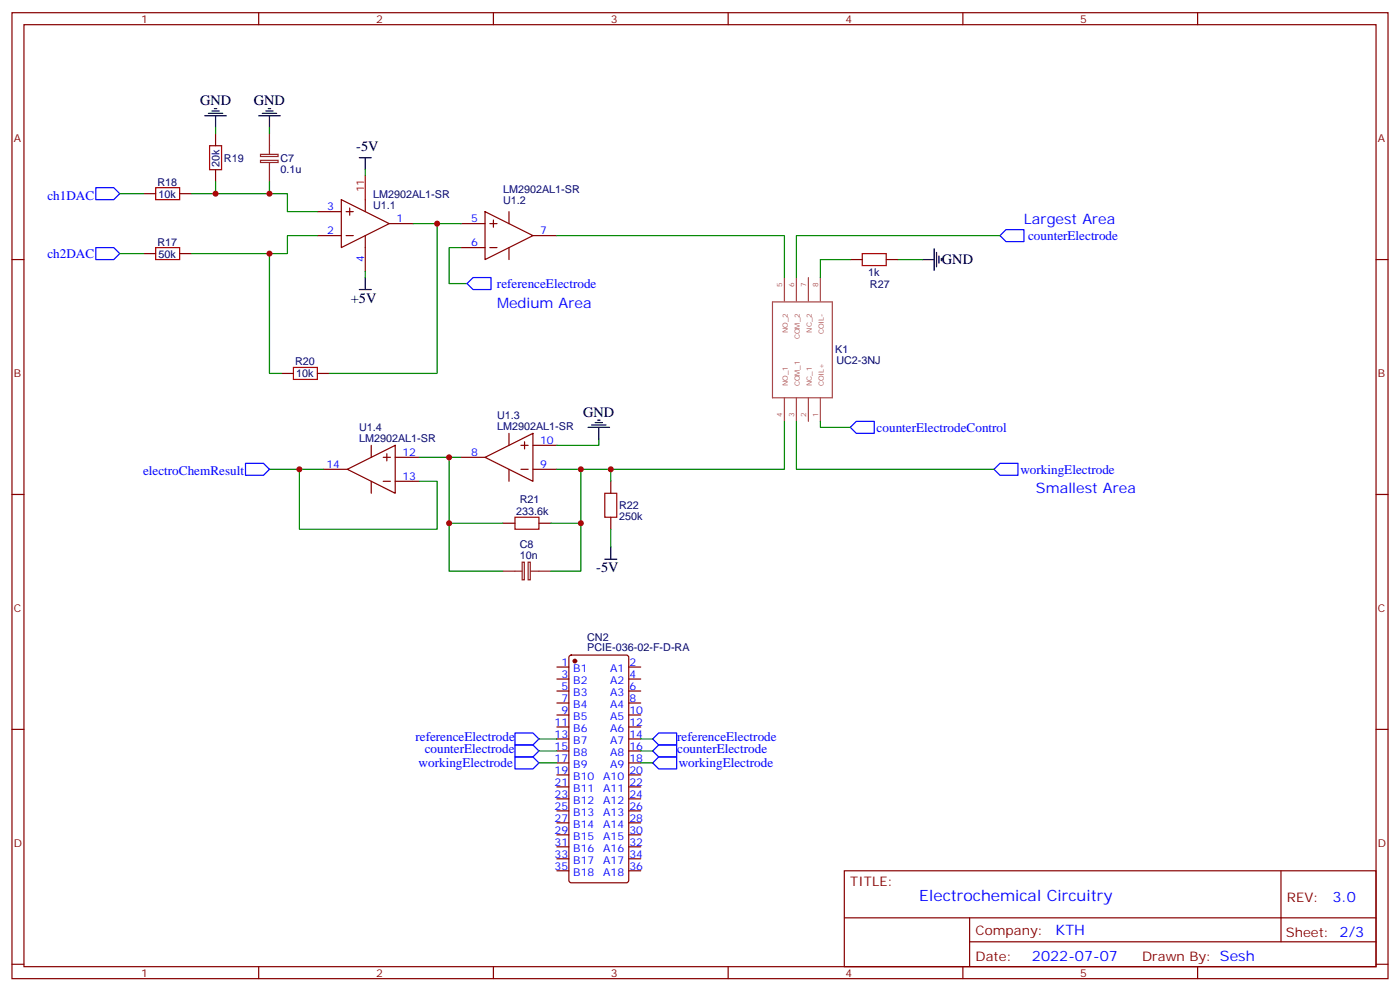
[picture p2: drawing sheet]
<svg xmlns="http://www.w3.org/2000/svg" width="412mm" height="292mm" viewBox="0 0 412 292" stroke-linecap="round" stroke-linejoin="round" font-family="sans-serif">
<g fill="none" stroke="#870000" stroke-width=".35">
<path d="M3.5 3.7h405.4v284.4h-405.4zM7.1 7.3h398.2v277.3h-398.2zM76.2 3.7v3.6M145.3 3.7v3.6M214.5 3.7v3.6M283.6 3.7v3.6M352.8 3.7v3.6M63.5 39.4v3.5M42.3 57h3.6M52.9 57h3.5M63.5 50v3.5M100.5 58.8l14.2 7-14.2 7.1z"/>
<path d="M107.6 58.8v3.5M3.5 76.4h3.6M42.3 74.6h3.6M52.9 74.6h3.5M93.5 62.3h7M93.5 69.4h7M102 62.3h2.1M102 69.4h2.1M103 61.2v2.2M107.6 69.4v10.5M114.7 65.8h7M135.8 65.8h7.1"/>
<path d="M135.8 72.9h7.1M142.9 62.3l14.1 7.1-14.1 7zM144.3 65.8h2.1M144.3 72.9h2.1M145.3 64.8v2.1M149.9 62.3v3.5M149.9 72.9v3.5M157 69.4h7M250.5 76.4h3.5M261.1 76.4h3.5M405.3 76.4h3.6M82.9 109.9h3.5"/>
<path d="M93.5 109.9h3.5M95.2 138.1h7.1M102.3 138.1l14.1-7v14.1zM109.4 131.1v3.5M112.9 134.6h2.1M113.9 133.6v2.1M116.4 134.6h7.1M135.8 134.6h7.1M142.9 134.6l14.1-7v14.1zM149.9 127.6v3.5M149.9 138.1v3.6M153.5 138.1h2.1"/>
<path d="M153.5 131.1h2.1M154.5 130v2.2M157 138.1h7M157 131.1h7M3.5 145.6h3.6M109.4 141.7v3.5M112.9 141.7h2.1M116.4 141.7h7.1M148.2 154h3.5M158.7 154h3.6M179.9 141.7v3.5M179.9 152.3v3.5"/>
<path d="M405.3 145.6h3.6M164 196.4h3.6M164 199.9h3.6M167.8 193l.5-.2h16.2l.7 .5v65.9l-.5 .6-16.4 .1-.7-.5v-65.9zM185.2 196.4h3.5M185.2 199.9h3.5M3.5 214.7h3.6M164 203.4h3.6M164 206.9h3.6M164 210.5h3.6M164 214h3.6M164 217.5h3.6"/>
<path d="M185.2 203.4h3.5M185.2 206.9h3.5M185.2 210.5h3.5M185.2 214h3.5M185.2 217.5h3.5M405.3 214.7h3.6M164 238.7h3.6M164 235.2h3.6M164 221.1h3.6M164 231.6h3.6M164 224.6h3.6M164 228.1h3.6"/>
<path d="M185.2 238.7h3.5M185.2 235.2h3.5M185.2 221.1h3.5M185.2 231.6h3.5M185.2 224.6h3.5M185.2 228.1h3.5M164 256.3h3.6M164 252.8h3.6M164 249.3h3.6M164 245.7h3.6M164 242.2h3.6M185.2 256.3h3.5"/>
<path d="M185.2 252.8h3.5M185.2 249.3h3.5M185.2 245.7h3.5M185.2 242.2h3.5M248.7 256.3h156.6v28.3h-156.6zM377.3 256.4v20.8M248.7 270.2h156.5M285.6 277.2h119.6M285.6 270.2v14.1M3.5 283.8h3.6M76.2 284.6v3.5M145.3 284.6v3.5"/>
<path d="M214.5 284.6v3.5M283.6 284.6v3.5M352.8 284.6v3.5M405.3 283.8h3.6"/>
</g>
<path d="M107.6 51.7v7.1" fill="none" stroke="#f00" stroke-width=".35"/>
<path d="M45.9 55.2h7v3.6h-7zM61.7 42.9h3.6v7.1h-3.6zM45.9 72.9h7v3.5h-7zM254 74.6h7.1v3.6h-7.1zM86.4 108.2h7.1v3.5h-7.1zM151.7 152.3h7v3.5h-7zM178.2 145.2h3.5v7.1h-3.5z" fill="none" stroke="#a10000" stroke-width=".35"/>
<path d="M79.4 39.4v6M76.7 45.4h5.2v.7h-5.2zM76.7 47.2h5.2v.6h-5.2zM79.4 47.8v5.7M148.2 168.1h5.6M153.8 165.5h.6v5.2h-.6zM155.6 165.5h.6v5.2h-.6zM156.3 168.1h6" fill="none" stroke="#8c2424" stroke-width=".35"/>
<g fill="none" stroke="#008700" stroke-width=".35">
<path d="M63.5 37.6v1.8M79.4 37.6v1.8M35.3 57h7M56.4 57h28.3v5.3h8.8M63.5 53.5v3.5M79.4 53.5v3.5M107.6 50v1.7M35.3 74.6h7M79.4 74.6v35.3h3.5M93.5 69.4h-8.8v5.2h-28.3M107.6 79.9v1.8M121.7 65.8h14.1"/>
<path d="M128.8 65.8v44.1h-31.8M135.8 72.9h-3.5v10.6h5.3M164 69.4h67.1v12.3M250.5 76.4h-8.8v5.3M264.6 76.4h7M294.6 69.4h-60v12.3M79.4 138.1h8.8M95.2 138.1h-7v17.7h40.6v-14.1h-5.3M123.5 134.6h12.3M132.3 134.6v33.5h15.9M164 138.1h7.1v15.9h-8.8M176.4 129.3v1.8h-12.4"/>
<path d="M179.9 138.1v3.6M231.1 124v14.1h-60M234.6 124v14.1h58.2M241.7 124v1.8h8.8M132.3 154h15.9M171.1 154v14.1h-8.8M179.9 155.8v5.3M158.7 217.5h5.3M188.7 217.5h3.6M158.7 221.1h5.3M158.7 224.6h5.3M188.7 221.1h3.6"/>
<path d="M188.7 224.6h3.6"/>
</g>
<g fill="none" stroke="#000" stroke-width=".35">
<path d="M60.3 34.1h6.4M61.4 33.4h4.2M62.4 32.7h2.2M63.1 32h.8M63.5 34.1v3.5M76.2 34.1h6.3M77.3 33.4h4.2M78.3 32.7h2.1M79 32h.7M79.4 34.1v3.5M105.8 46.4h3.6M107.6 46.4v3.6"/>
<path d="M271.6 76.4h3.6M275.2 73.2v6.4M275.9 74.3v4.2M276.6 75.4v2.1M277.3 76.1v.7M105.8 85.2h3.6M107.6 81.7v3.5M173.2 125.8h6.4M174.3 125.1h4.2M175.3 124.4h2.1M176 123.7h.7M176.4 125.8v3.5"/>
<path d="M178.2 164.6h3.5M179.9 161.1v3.5"/>
</g>
<g fill="none" stroke="#00f" stroke-width=".35">
<path d="M28.2 55.2h5.3l1.8 1.8-1.8 1.8h-5.3zM28.2 72.9h5.3l1.8 1.7-1.8 1.8h-5.3zM294.6 69.4l1.7-1.8h5.3v3.5h-5.3zM137.6 83.5l1.7-1.8h5.3v3.5h-5.3zM72.3 136.4h5.3l1.8 1.7-1.8 1.8h-5.3zM252.2 124h5.3v3.6h-5.3l-1.7-1.8zM294.6 136.4h5.3v3.5h-5.3l-1.8-1.8zM151.7 215.8h5.3l1.7 1.7-1.7 1.8h-5.3zM151.7 219.3h5.3l1.7 1.8-1.7 1.7h-5.3zM192.3 217.5l1.7-1.7h5.3v3.5h-5.3zM151.7 222.8h5.3l1.7 1.8-1.7 1.7h-5.3zM192.3 221.1l1.7-1.8h5.3v3.5h-5.3z"/>
<path d="M192.3 224.6l1.7-1.8h5.3v3.5h-5.3z"/>
</g>
<path d="M227.5 88.9h17.7v28.2h-17.7zM231.1 81.7v6.9M234.6 81.7v6.9M238.1 81.7v6.9M241.7 81.7v6.9M231.1 117.1v6.9M234.6 117.1v6.9M238.1 117.1v6.9M241.7 117.1v6.9" fill="none" stroke="#a64a4a" stroke-width=".35"/>
<circle cx="169.3" cy="194.6" r=".53" fill="#870000" stroke="#870000" stroke-width=".35"/>
<g fill="#c00">
<circle cx="79.4" cy="57" r=".88"/>
<circle cx="63.5" cy="57" r=".88"/>
<circle cx="79.4" cy="74.6" r=".88"/>
<circle cx="88.2" cy="138.1" r=".88"/>
<circle cx="132.3" cy="134.6" r=".88"/>
<circle cx="132.3" cy="154" r=".88"/>
<circle cx="171.1" cy="154" r=".88"/>
<circle cx="128.8" cy="65.8" r=".88"/>
<circle cx="171.1" cy="138.1" r=".88"/>
<circle cx="179.9" cy="138.1" r=".88"/>
</g>
<text font-size="4.6" fill="#00f" x="270.8" y="265.4">Electrochemical Circuitry</text>
<g font-size="4.2">
<text x="58.9" y="30.9">GND</text>
<text x="74.8" y="30.9">GND</text>
<text x="105" y="44.3">-5V</text>
<text x="277.5" y="77.9">GND</text>
<text x="103.3" y="89.1">+5V</text>
<text x="171.8" y="122.6">GND</text>
<text x="175.7" y="168.5">-5V</text>
</g>
<g font-size="4.2" fill="#00f">
<text x="301.6" y="65.8">Largest Area</text>
<text x="146.4" y="90.5">Medium Area</text>
<text x="305.2" y="145.2">Smallest Area</text>
<text x="392.5" y="265.6">3.0</text>
<text x="310.9" y="275.2">KTH</text>
<text x="304" y="283">2022-07-07</text>
</g>
<g font-size="3.9" fill="#00f">
<text x="14" y="58.8">ch1DAC</text>
<text x="302.8" y="70.6">counterElectrode</text>
<text x="14" y="75.9">ch2DAC</text>
<text x="146.4" y="84.7">referenceElectrode</text>
<text x="258.2" y="127.2">counterElectrodeControl</text>
<text x="42.1" y="139.9">electroChemResult</text>
<text x="300.6" y="139.4">workingElectrode</text>
<text x="122.4" y="218.1">referenceElectrode</text>
<text x="125.1" y="221.6">counterElectrode</text>
<text x="199.5" y="221.6">counterElectrode</text>
<text x="199.5" y="218.1">referenceElectrode</text>
<text x="123.3" y="225.8">workingElectrode</text>
<text x="200" y="225.8">workingElectrode</text>
</g>
<g font-size="3.9" fill="#800">
<text x="250.5" y="260.9">TITLE:</text>
<text x="379.1" y="265.6">REV:</text>
<text x="287.4" y="275.1">Company:</text>
<text x="378.7" y="275.7">Sheet: 2/3</text>
<text x="287.4" y="282.8">Date:</text>
<text x="336.4" y="282.9">Drawn By: Sesh</text>
</g>
<g font-size="3.2" fill="#800">
<text x="41.6" y="6.7">1</text>
<text x="110.8" y="6.7">2</text>
<text x="179.9" y="6.7">3</text>
<text x="249.1" y="6.7">4</text>
<text x="318.2" y="6.7">5</text>
<text x="4.1" y="41.8">A</text>
<text x="405.9" y="41.8">A</text>
<text x="4.1" y="111">B</text>
<text x="405.9" y="111">B</text>
<text x="4.1" y="180.1">C</text>
<text x="405.9" y="180.1">C</text>
<text x="4.1" y="249.3">D</text>
<text x="405.9" y="249.3">D</text>
<text x="41.6" y="287.5">1</text>
<text x="110.8" y="287.5">2</text>
<text x="179.9" y="287.5">3</text>
<text x="249.1" y="287.5">4</text>
<text x="318.2" y="287.5">5</text>
</g>
<g font-size="3.2" fill="#000080">
<text x="66" y="47.6">R19</text>
<text x="82.6" y="47.6">C7</text>
<text x="64.7" y="49.1" transform="rotate(-90 64.7 49.1)">20k</text>
<text x="82.6" y="50.8">0.1u</text>
<text x="46.4" y="54.7">R18</text>
<text x="46.7" y="58.2">10k</text>
<text x="109.9" y="58.1">LM2902AL1-SR</text>
<text x="148.2" y="56.7">LM2902AL1-SR</text>
<text x="148.2" y="59.9">U1.2</text>
<text x="109.9" y="61.5">U1.1</text>
<text x="46.4" y="72.3">R17</text>
<text x="46.7" y="75.8">50k</text>
<text x="255.8" y="81.1">1k</text>
<text x="256.3" y="84.6">R27</text>
<text x="86.9" y="107.6">R20</text>
<text x="246" y="104">K1</text>
<text x="246.4" y="107.2">UC2-3NJ</text>
<text x="87.3" y="111.1">10k</text>
<text x="146.5" y="123.3">U1.3</text>
<text x="105.8" y="130">LM2902AL1-SR</text>
<text x="105.8" y="126.8">U1.4</text>
<text x="146.5" y="126.5">LM2902AL1-SR</text>
<text x="153.1" y="148">R21</text>
<text x="182.4" y="149.9">R22</text>
<text x="152" y="151.6">233.6k</text>
<text x="182.4" y="153.1">250k</text>
<text x="153.1" y="161.3">C8</text>
<text x="153.1" y="164.4">10n</text>
<text x="173" y="191.8">PCIE-036-02-F-D-RA</text>
<text x="173" y="188.8">CN2</text>
</g>
<text font-size="3.2" fill="#f00" x="107.2" y="56.7" transform="rotate(-90 107.2 56.7)">11</text>
<g font-size="3.2" fill="#00f">
<text x="96.4" y="61.9">3</text>
<text x="116.8" y="65.5">1</text>
<text x="138.7" y="65.5">5</text>
<text x="96.4" y="69">2</text>
<text x="159.1" y="69">7</text>
<text x="107.2" y="77" transform="rotate(-90 107.2 77)">4</text>
<text x="138.7" y="72.5">6</text>
<text x="159.1" y="130.7">10</text>
<text x="96.2" y="137.8">14</text>
<text x="118.5" y="134.3">12</text>
<text x="138.7" y="134.3">8</text>
<text x="159.1" y="137.8">9</text>
<text x="118.5" y="141.3">13</text>
<text x="165.4" y="196">1</text>
<text x="168.9" y="197.8">B1</text>
<text x="179.7" y="197.8">A1</text>
<text x="185.4" y="196">2</text>
<text x="165.4" y="199.5">3</text>
<text x="165.4" y="203.1">5</text>
<text x="168.9" y="201.3">B2</text>
<text x="179.7" y="201.3">A2</text>
<text x="185.4" y="203.1">6</text>
<text x="185.4" y="199.5">4</text>
<text x="165.4" y="206.6">7</text>
<text x="168.9" y="204.8">B3</text>
<text x="168.9" y="208.4">B4</text>
<text x="179.7" y="208.4">A4</text>
<text x="179.7" y="204.8">A3</text>
<text x="185.4" y="206.6">8</text>
<text x="163.4" y="213.6">11</text>
<text x="165.4" y="210.1">9</text>
<text x="168.9" y="211.9">B5</text>
<text x="168.9" y="215.4">B6</text>
<text x="179.7" y="215.4">A6</text>
<text x="179.7" y="211.9">A5</text>
<text x="185.4" y="213.6">12</text>
<text x="185.4" y="210.1">10</text>
<text x="163.4" y="217.2">13</text>
<text x="163.4" y="220.7">15</text>
<text x="168.9" y="218.9">B7</text>
<text x="179.7" y="218.9">A7</text>
<text x="185.4" y="220.7">16</text>
<text x="185.4" y="217.2">14</text>
<text x="163.4" y="224.2">17</text>
<text x="163.4" y="227.8">19</text>
<text x="168.9" y="222.5">B8</text>
<text x="168.9" y="226">B9</text>
<text x="179.7" y="226">A9</text>
<text x="179.7" y="222.5">A8</text>
<text x="185.4" y="227.8">20</text>
<text x="185.4" y="224.2">18</text>
<text x="163.4" y="231.3">21</text>
<text x="168.9" y="229.5">B10</text>
<text x="168.9" y="233">B11</text>
<text x="177.7" y="233">A11</text>
<text x="177.7" y="229.5">A10</text>
<text x="185.4" y="231.3">22</text>
<text x="163.4" y="234.8">23</text>
<text x="163.4" y="238.3">25</text>
<text x="168.9" y="236.6">B12</text>
<text x="177.7" y="236.6">A12</text>
<text x="185.4" y="238.3">26</text>
<text x="185.4" y="234.8">24</text>
<text x="163.4" y="241.9">27</text>
<text x="163.4" y="245.4">29</text>
<text x="168.9" y="240.1">B13</text>
<text x="168.9" y="243.6">B14</text>
<text x="177.7" y="243.6">A14</text>
<text x="177.7" y="240.1">A13</text>
<text x="185.4" y="245.4">30</text>
<text x="185.4" y="241.9">28</text>
<text x="163.4" y="248.9">31</text>
<text x="168.9" y="247.2">B15</text>
<text x="168.9" y="250.7">B16</text>
<text x="177.7" y="250.7">A16</text>
<text x="177.7" y="247.2">A15</text>
<text x="185.4" y="248.9">32</text>
<text x="163.4" y="252.4">33</text>
<text x="163.4" y="256">35</text>
<text x="168.9" y="254.2">B17</text>
<text x="168.9" y="257.7">B18</text>
<text x="177.7" y="257.7">A18</text>
<text x="177.7" y="254.2">A17</text>
<text x="185.4" y="256">36</text>
<text x="185.4" y="252.4">34</text>
</g>
<g font-size="2.1" fill="#a54b4b">
<text x="230.4" y="84.6" transform="rotate(-90 230.4 84.6)">5</text>
<text x="233.9" y="84.6" transform="rotate(-90 233.9 84.6)">6</text>
<text x="237.4" y="84.6" transform="rotate(-90 237.4 84.6)">7</text>
<text x="241" y="84.6" transform="rotate(-90 241 84.6)">8</text>
<text x="232.1" y="98.2" transform="rotate(-90 232.1 98.2)">NO_2</text>
<text x="235.6" y="99.8" transform="rotate(-90 235.6 99.8)">COM_2</text>
<text x="239.2" y="98" transform="rotate(-90 239.2 98)">NC_2</text>
<text x="242.7" y="98.4" transform="rotate(-90 242.7 98.4)">COIL-</text>
<text x="232.1" y="113.7" transform="rotate(-90 232.1 113.7)">NO_1</text>
<text x="235.6" y="113.7" transform="rotate(-90 235.6 113.7)">COM_1</text>
<text x="239.2" y="113.7" transform="rotate(-90 239.2 113.7)">NC_1</text>
<text x="242.7" y="113.7" transform="rotate(-90 242.7 113.7)">COIL+</text>
<text x="230.4" y="122.7" transform="rotate(-90 230.4 122.7)">4</text>
<text x="233.9" y="122.7" transform="rotate(-90 233.9 122.7)">3</text>
<text x="237.4" y="122.7" transform="rotate(-90 237.4 122.7)">2</text>
<text x="241" y="122.7" transform="rotate(-90 241 122.7)">1</text>
</g>
</svg>
